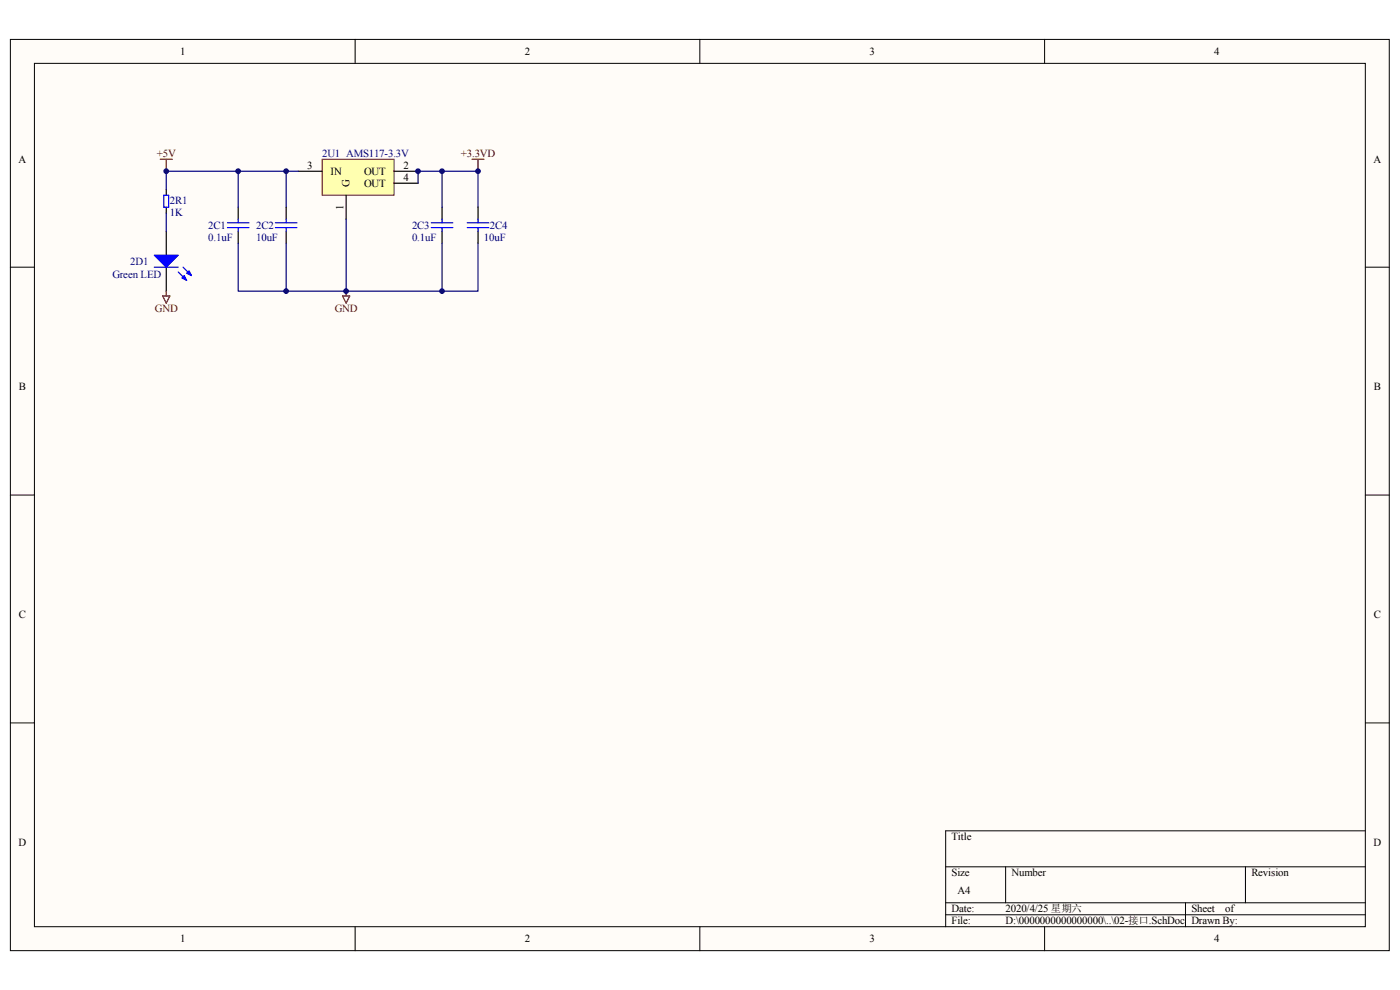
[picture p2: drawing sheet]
<svg xmlns="http://www.w3.org/2000/svg" width="297mm" height="210mm" viewBox="0 0 297 210" stroke-linecap="round" stroke-linejoin="round" font-family="sans-serif">
<path d="M2.2 8.4h292.5v193.3h-292.5z" fill="#fffcf8"/>
<path d="M2.2 8.4h292.5v193.3h-292.5z" fill="none" stroke="#000" stroke-width=".21"/>
<path d="M7.3 13.5h282.3v183.1h-282.3z" fill="#fffcf8"/>
<g fill="none" stroke="#000" stroke-width=".21">
<path d="M7.3 13.4h282.3v183.2h-282.3zM75.3 8.3v5.1M148.5 8.3v5.1M221.6 8.3v5.1M2.2 56.7h5.1M289.7 56.7h5M2.2 105h5.1M289.7 105h5M2.2 153.3h5.1M289.7 153.3h5M289.7 176.2h-89.1v20.4M75.3 196.6v5.1"/>
<path d="M148.5 196.6v5.1M200.6 183.9h89.1M200.6 191.5h89.1M200.6 194h89.1M213.3 183.9v7.6M221.6 196.6v5.1M251.5 191.5v5.1M264.2 183.9v7.6"/>
</g>
<path d="M35.3 40.1v1.3M35.3 44v1.2M35.3 49v5.1M35.3 56.7v5.1M50.5 44v2.5M50.5 49v2.6M93.8 44v2.5M93.8 49v2.6" fill="none" stroke="#000" stroke-width=".25"/>
<path d="M32.7 56.7h5.1M34.8 41.4h1v2.6h-1zM37.8 57.7l1.8 1.8M38.8 56.7l1.8 1.8M48.2 48.3h4.6M48.2 47.3h4.6M50.5 46.5v.8M50.5 48.3v.7M91.5 48.3h4.6M91.5 47.3h4.6M93.8 46.5v.8M93.8 48.3v.7" fill="none" stroke="#00f" stroke-width=".25"/>
<g fill="#00f" stroke="#00f" stroke-width=".25">
<path d="M32.7 54.1h5.1l-2.5 2.6z"/>
<path d="M39.1 58.5l.5 1-1-.5z"/>
<path d="M39.6 57.9l.5-.5 .5 1.1z"/>
</g>
<path d="M93.8 36.3v7.7M35.3 45.2v3.8M50.5 44v-7.7h10.2v7.7M50.5 51.6v10.2h50.9v-10.2M60.7 51.6v10.2M93.8 51.6v10.2" fill="none" stroke="#000080" stroke-width=".25"/>
<path d="M34 33.8h2.5M35.3 33.8v2.5M100.1 33.8h2.6M101.4 33.8v2.5M34.5 62.8h1.5l-.7 1.5zM35.3 61.8v1M72.7 62.8h1.5l-.8 1.5zM73.4 61.8v1" fill="none" stroke="#800000" stroke-width=".25"/>
<path d="M68.4 33.8h15.2v7.6h-15.2z" fill="#ffffb0"/>
<path d="M68.3 33.8h15.3v7.6h-15.3z" fill="none" stroke="#800000" stroke-width=".21"/>
<path d="M63.3 36.3h5M83.6 36.3h5.1M83.6 38.9h5.1M60.7 44v2.5M60.7 49v2.6M73.4 41.4v5.1M101.4 44v2.5M101.4 49v2.6" fill="none" stroke="#000" stroke-width=".25"/>
<path d="M50.5 36.3h-15.2v3.8M60.7 36.3h2.6M88.7 38.9v-2.6h12.7v7.7M73.4 46.5v15.3" fill="none" stroke="#000080" stroke-width=".25"/>
<path d="M58.4 48.3h4.6M58.4 47.3h4.6M60.7 46.5v.8M60.7 48.3v.7M99.1 48.3h4.6M99.1 47.3h4.6M101.4 46.5v.8M101.4 48.3v.7" fill="none" stroke="#00f" stroke-width=".25"/>
<g fill="#000080" stroke="#000080" stroke-width=".21">
<circle cx="35.3" cy="36.3" r=".5"/>
<circle cx="50.5" cy="36.3" r=".5"/>
<circle cx="60.7" cy="61.8" r=".5"/>
<circle cx="60.7" cy="36.3" r=".5"/>
<circle cx="73.4" cy="61.8" r=".5"/>
<circle cx="88.7" cy="36.3" r=".5"/>
<circle cx="93.8" cy="61.8" r=".5"/>
<circle cx="93.8" cy="36.3" r=".5"/>
<circle cx="101.4" cy="36.3" r=".5"/>
</g>
<g font-size="2.3">
<text x="38.2" y="11.6">1</text>
<text x="111.4" y="11.6">2</text>
<text x="184.5" y="11.6">3</text>
<text x="257.6" y="11.6">4</text>
<text x="4" y="34.5">A</text>
<text x="65.2" y="35.8">3</text>
<text x="85.6" y="35.8">2</text>
<text x="291.4" y="34.5">A</text>
<text x="70.1" y="37.1">IN</text>
<text x="74.1" y="39.6" transform="rotate(-90 74.1 39.6)">G</text>
<text x="77.2" y="37.1">OUT</text>
<text x="77.2" y="39.6">OUT</text>
<text x="85.6" y="38.4">4</text>
<text x="72.9" y="44.6" transform="rotate(-90 72.9 44.6)">1</text>
<text x="4" y="82.8">B</text>
<text x="291.4" y="82.8">B</text>
<text x="4" y="131.2">C</text>
<text x="291.4" y="131.2">C</text>
<text x="4" y="179.5">D</text>
<text x="201.9" y="178.2">Title</text>
<text x="291.4" y="179.5">D</text>
<text x="201.9" y="185.8">Size</text>
<text x="214.6" y="185.8">Number</text>
<text x="265.5" y="185.8">Revision</text>
<text x="203.1" y="189.7">A4</text>
<text x="201.9" y="193.5">Date:</text>
<text x="201.9" y="196">File:</text>
<text x="213.3" y="193.5">2020/4/25 星期六</text>
<text x="213.3" y="196">D:\0000000000000000\..\02-接口.SchDoc</text>
<text x="252.8" y="193.5">Sheet</text>
<text x="252.8" y="196">Drawn By:</text>
<text x="259.9" y="193.5">of</text>
<text x="38.2" y="199.9">1</text>
<text x="111.4" y="199.9">2</text>
<text x="184.5" y="199.9">3</text>
<text x="257.6" y="199.9">4</text>
</g>
<g font-size="2.3" fill="#800000">
<text x="33.3" y="33.3">+5V</text>
<text x="97.8" y="33.3">+3.3VD</text>
<text x="32.8" y="66.3">GND</text>
<text x="71" y="66.3">GND</text>
</g>
<g font-size="2.3" fill="#000080">
<text x="68.3" y="33.3">2U1 AMS117-3.3V</text>
<text x="36" y="43.2">2R1</text>
<text x="36" y="45.7">1K</text>
<text x="44.2" y="48.5">2C1</text>
<text x="44.2" y="51.1">0.1uF</text>
<text x="54.4" y="48.5">2C2</text>
<text x="54.4" y="51.1">10uF</text>
<text x="87.4" y="48.5">2C3</text>
<text x="87.4" y="51.1">0.1uF</text>
<text x="102.7" y="51.1">10uF</text>
<text x="103.9" y="48.5">2C4</text>
<text x="23.8" y="59">Green LED</text>
<text x="27.6" y="56.2">2D1</text>
</g>
</svg>
